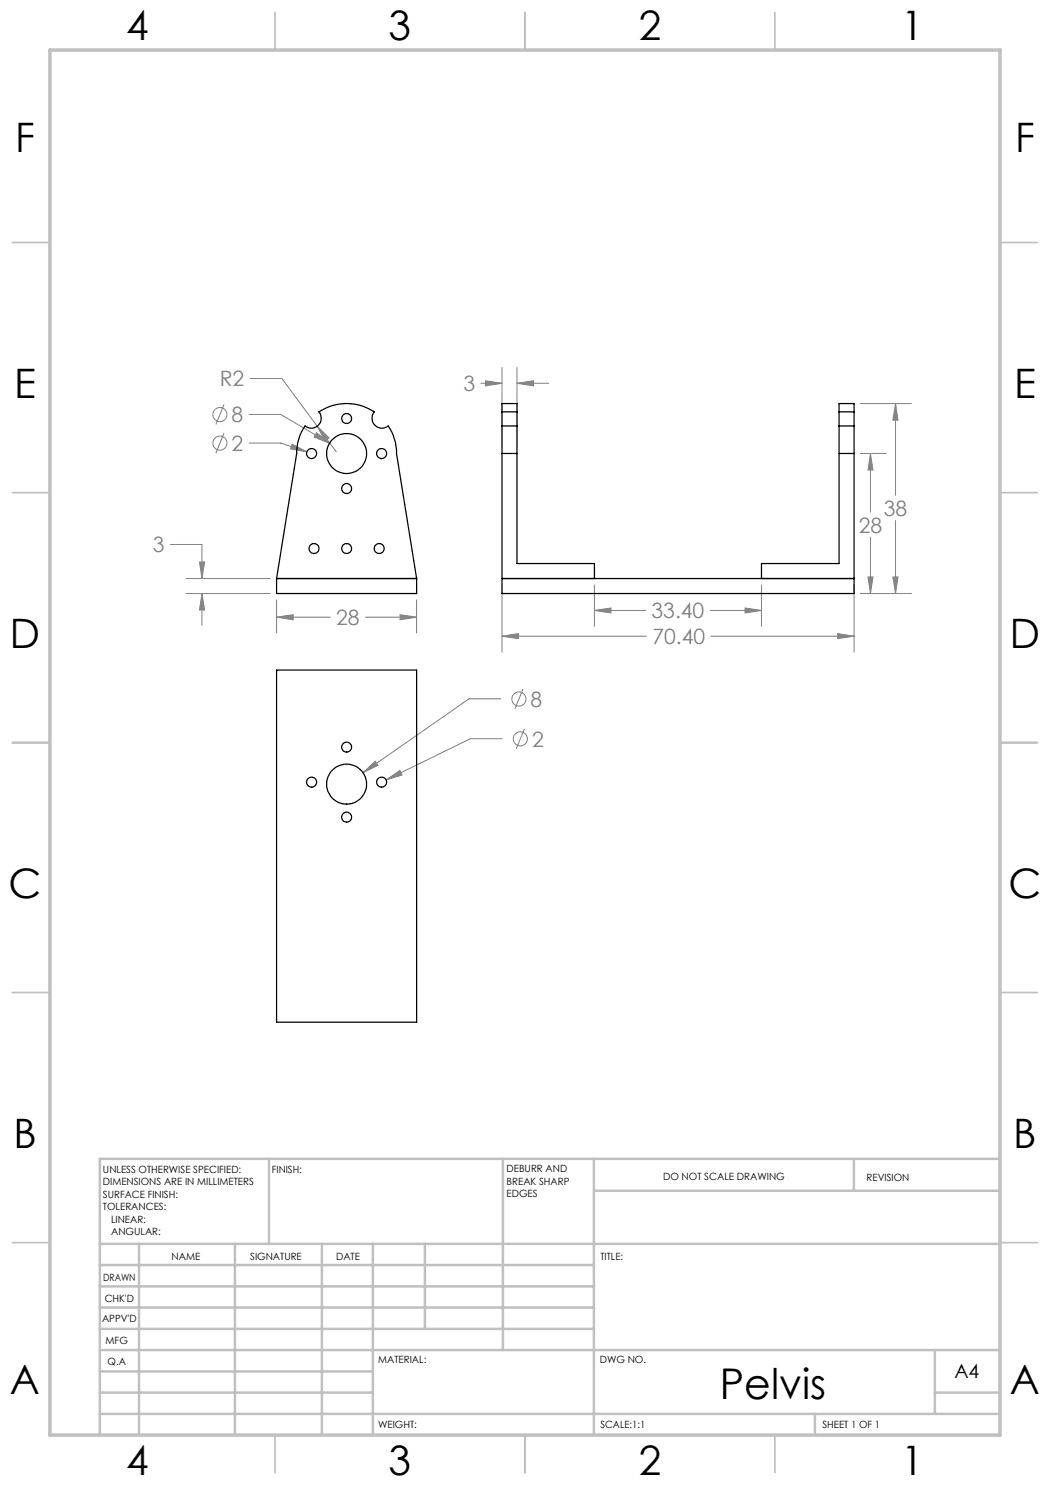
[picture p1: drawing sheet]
<svg xmlns="http://www.w3.org/2000/svg" width="210mm" height="297mm" viewBox="0 0 210 297" stroke-linecap="round" stroke-linejoin="round" font-family="sans-serif">
<g fill="none" stroke="#808080" stroke-width=".2">
<path d="M50 75.7h6.4l10.8 14.6M96.2 76.7h4.2M97.1 76.2l3.3 .5-3.3 .5zM100.4 73.5v15.9M103.4 76.7l3.3-.5v1zM103.4 73.5v15.9M103.4 76.7h6.3M44.8 80.9l-1.6 4M44.8 86.6l-1.6 4M49.8 82.9h6.4l9.7 5.7M49.8 88.6h6.4l5.2 1.8M58.4 88.8l3 1.6-3.3-.6z"/>
<path d="M63.3 86.5l2.6 2.1-3.1-1.2zM63.4 85.2l2.4 2.4-.8 .6zM172.1 80.7h10.2M172.1 90.7h5.2M174.1 90.7l.5 3.3h-1zM174.1 90.7v11.7M179.1 80.7l.5 3.3h-1zM179.1 80.7v18.4M34 108.9h6.4v6.8M37.2 115.7h16.8M37.2 118.7h16.8M39.9 112.4h1l-.5 3.3z"/>
<path d="M40.4 118.7l.5 3.3h-1zM40.4 118.7v6.4M55.3 120v6.6M83.3 120v6.6M100.4 117v13.4M118.9 117v8.3M152.3 117v8.3M170.8 117v13.4M172.1 118.7h10.2M173.6 115.4h1l-.5 3.3zM174.1 107.5v11.2M178.6 115.4h1l-.5 3.3z"/>
<path d="M179.1 104.1v14.6M55.3 123.4l3.3-.5v1.1zM55.3 123.4h10.8M73.1 123.4h10.2M80 122.9l3.3 .5-3.3 .6zM100.2 139.8h-6.4l-21.2 14.7M100.4 127.2l3.3-.5v1zM100.4 127.2h28.9M104.6 137.8l-1.6 4M118.9 122.1l3.3-.5v1zM118.9 122.1h10.2M142 122.1h10.3"/>
<path d="M142.2 127.2h28.6M149 121.6l3.3 .5-3.3 .5zM167.5 126.7l3.3 .5-3.3 .5zM72.6 154.5l2.4-2.2 .6 .8zM77.2 156l2.8-1.9 .4 .9zM100.4 147.7h-6.3l-16.9 8.3M104.9 145.8l-1.6 4"/>
<circle cx="44" cy="82.9" r="1.41"/>
<circle cx="44" cy="88.6" r="1.41"/>
<circle cx="103.8" cy="139.8" r="1.41"/>
<circle cx="104.1" cy="147.8" r="1.42"/>
</g>
<g fill="none" stroke="#c0c0c0" stroke-width=".35">
<path d="M55 2.5v7.5M105 2.5v7.5M155 2.5v7.5M2.5 48.5h7.5M200 48.5h7.5M2.5 98.5h7.5M200 98.5h7.5M2.5 148.5h7.5M200 148.5h7.5M2.5 198.5h7.5M200 198.5h7.5M2.5 248.5h7.5"/>
<path d="M200 248.5h7.5M55 287v7.5M105 287v7.5M155 287v7.5"/>
</g>
<g fill="none" stroke="#c0c0c0" stroke-width=".5">
<path d="M53.8 231.8v17M100.6 231.8v38.2M118.8 231.8v55.2M118.8 238.2h81.2M170.8 231.8v6.4M200 231.8h-180v55.2M20 248.8h180M20 257.3h98.8M20 253h98.8M27.8 248.8v38.2M47 248.8v38.2M64.4 248.8v38.2"/>
<path d="M74.6 248.8v38.2M85 248.8v17M20 265.8h98.8M20 261.5h98.8M20 278.5h54.6M20 274.3h54.6M20 270h180M187 278.5h13M187 270v12.8M20 282.8h180M163 282.8v4.2"/>
</g>
<path d="M10 10h190v277h-190z" fill="none" stroke="#c0c0c0" stroke-width=".7"/>
<path d="M55.3 123.4l3.3-.5v1.1zM80 122.9l3.3 .5-3.3 .6zM39.9 112.4h1l-.5 3.3zM40.4 118.7l.5 3.3h-1zM63.4 85.2l1.6 3 .8-.6zM63.3 86.5l-.5 .9 3.1 1.2zM58.4 88.8l-.3 1 3.3 .6zM72.6 154.5l3-1.4-.6-.8zM77.2 156l3.2-1-.4-.9zM179.1 80.7l.5 3.3h-1zM178.6 115.4h1l-.5 3.3zM174.1 90.7l.5 3.3h-1zM173.6 115.4h1l-.5 3.3zM100.4 127.2l3.3-.5v1zM167.5 126.7l3.3 .5-3.3 .5zM118.9 122.1l3.3-.5v1zM149 121.6l3.3 .5-3.3 .5zM103.4 76.7l3.3-.5v1zM97.1 76.2l3.3 .5-3.3 .5z" fill="#808080"/>
<g fill="none" stroke="#000" stroke-width=".25">
<path d="M100.4 85.2v5.5M100.4 82.4v2.8M100.4 82.4v-1.7h3v1.7M100.4 90.7v28h70.4v-28M100.4 90.7h3M100.4 85.2h3M100.4 82.4h3M103.4 85.2v5.5M103.4 82.4v2.8M103.4 90.7v22h15.5v3M167.8 85.2v5.5M167.8 82.4v2.8"/>
<path d="M167.8 82.4v-1.7h3v1.7M167.8 90.7h3M167.8 90.7v22h-15.5v3M167.8 85.2h3M167.8 82.4h3M170.8 85.2v5.5M170.8 82.4v2.8M55.3 115.7l4-25a10.1 10.1 0 0 1 1.7-5.5 1.99 1.99 0 0 0 2.7-.2 1.99 1.99 0 0 0 .1-2.6 10 10 0 0 1 11.1 0 1.99 1.99 0 0 0 .1 2.6 1.99 1.99 0 0 0 2.6 .2 10.1 10.1 0 0 1 1.7 5.5l4 25M55.3 115.7h28M55.3 115.7v3h28v-3M100.4 115.7h70.4M55.3 134h28v70.4h-28z"/>
<circle cx="62.3" cy="90.7" r="1.01"/>
<circle cx="69.3" cy="97.7" r=".99"/>
<circle cx="69.3" cy="83.7" r=".99"/>
<circle cx="69.3" cy="90.7" r="4"/>
<circle cx="76.3" cy="90.7" r="1.01"/>
<circle cx="62.8" cy="109.7" r="1"/>
<circle cx="69.3" cy="109.7" r=".99"/>
<circle cx="75.8" cy="109.7" r="1"/>
<circle cx="62.3" cy="156.4" r="1.01"/>
<circle cx="69.3" cy="156.8" r="4"/>
<circle cx="69.3" cy="149.4" r="1"/>
<circle cx="76.3" cy="156.4" r="1.01"/>
<circle cx="69.3" cy="163.4" r="1"/>
</g>
<text font-size="8.5" x="144" y="279.7">Pelvis</text>
<g font-size="8.1">
<text x="25.2" y="8">4</text>
<text x="77.7" y="8">3</text>
<text x="127.7" y="8">2</text>
<text x="180.2" y="8">1</text>
<text x="3" y="30.4">F</text>
<text x="203" y="30.4">F</text>
<text x="2.8" y="79.6">E</text>
<text x="202.8" y="79.6">E</text>
<text x="2" y="129.6">D</text>
<text x="202" y="129.6">D</text>
<text x="1.7" y="179.6">C</text>
<text x="201.7" y="179.6">C</text>
<text x="2.7" y="229.6">B</text>
<text x="202.7" y="229.6">B</text>
<text x="2" y="278.9">A</text>
<text x="202" y="278.9">A</text>
<text x="25.2" y="295">4</text>
<text x="77.7" y="295">3</text>
<text x="127.7" y="295">2</text>
<text x="180.2" y="295">1</text>
</g>
<g font-size="4.2" fill="#808080">
<text x="43.9" y="77.3">R2</text>
<text x="92.7" y="78.3">3</text>
<text x="46.3" y="84.4">8</text>
<text x="46.3" y="90.2">2</text>
<text x="171.8" y="106.5">28</text>
<text x="176.8" y="103.2">38</text>
<text x="30.5" y="110.5">3</text>
<text x="67.2" y="125">28</text>
<text x="130.3" y="123.7">33.40</text>
<text x="130.5" y="128.8">70.40</text>
<text x="106.1" y="141.3">8</text>
<text x="106.4" y="149.3">2</text>
</g>
<text font-size="3.9" x="190.9" y="275.5">A4</text>
<g font-size="2">
<text x="20.6" y="234.6">UNLESS OTHERWISE SPECIFIED:</text>
<text x="20.6" y="237.1">DIMENSIONS ARE IN MILLIMETERS</text>
<text x="20.6" y="239.6">SURFACE FINISH:</text>
<text x="54.4" y="234.6">FINISH:</text>
<text x="101.3" y="234.5">DEBURR AND</text>
<text x="101.3" y="237">BREAK SHARP</text>
<text x="101.3" y="239.5">EDGES</text>
<text x="132.6" y="236">DO NOT SCALE DRAWING</text>
<text x="173.3" y="236.2">REVISION</text>
<text x="20.6" y="242.1">TOLERANCES:</text>
<text x="22.2" y="244.6">LINEAR:</text>
<text x="22.2" y="247.1">ANGULAR:</text>
<text x="34.3" y="252">NAME</text>
<text x="50" y="251.9">SIGNATURE</text>
<text x="67.2" y="251.9">DATE</text>
<text x="120.1" y="251.9">TITLE:</text>
<text x="20.6" y="256.1">DRAWN</text>
<text x="20.9" y="260.3">CHK'D</text>
<text x="20.4" y="264.4">APPV'D</text>
<text x="21.1" y="268.8">MFG</text>
<text x="21.5" y="273">Q.A</text>
<text x="75.6" y="272.5">MATERIAL:</text>
<text x="120" y="272.5">DWG NO.</text>
<text x="75.6" y="285.5">WEIGHT:</text>
<text x="120.1" y="285.6">SCALE:1:1</text>
<text x="164.5" y="285.6">SHEET 1 OF 1</text>
</g>
</svg>
